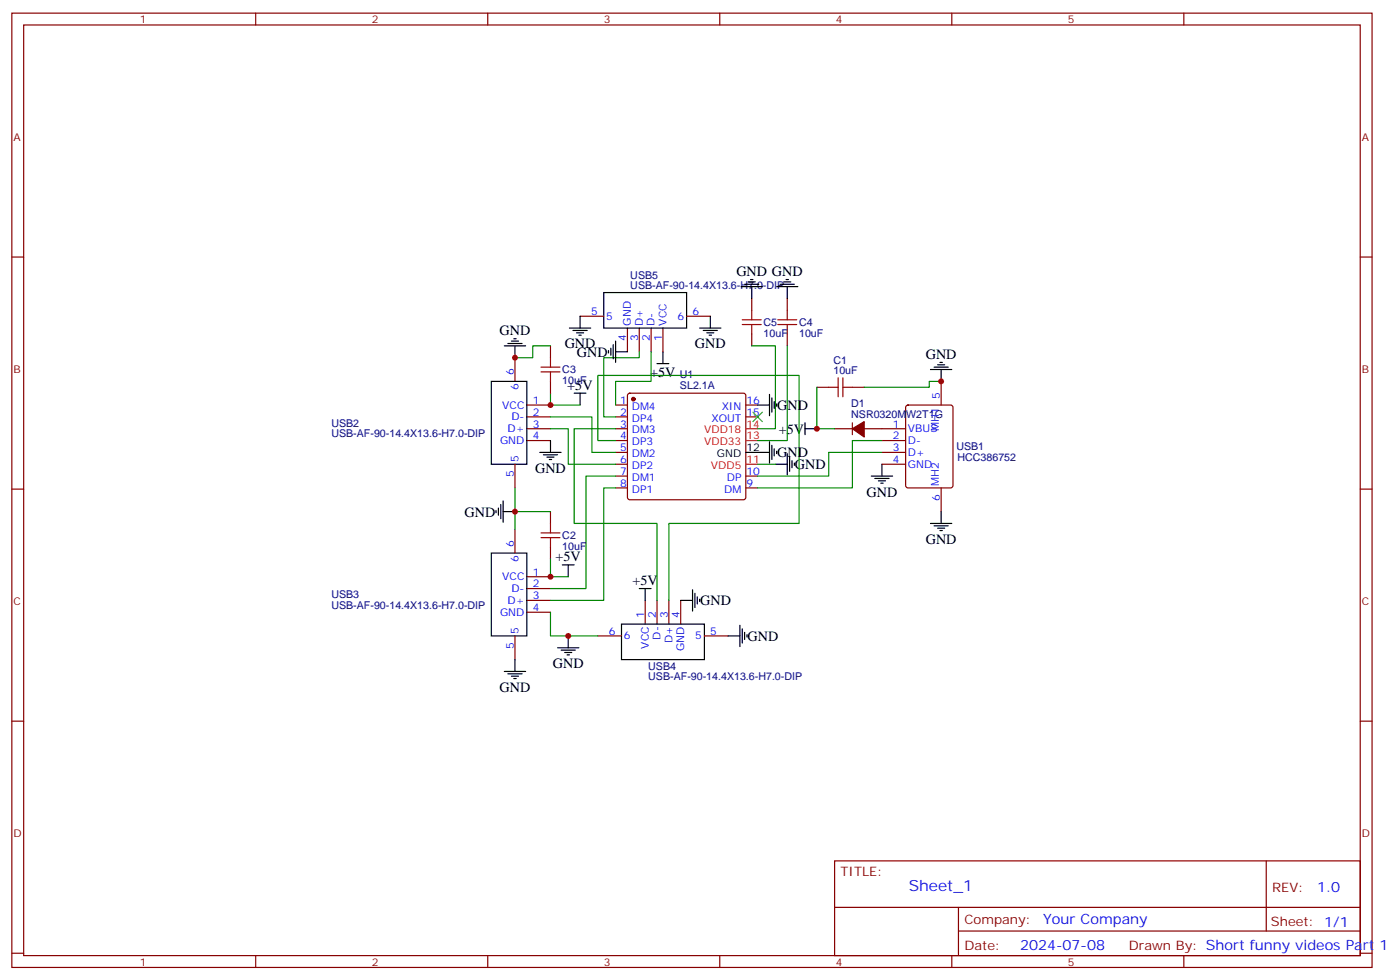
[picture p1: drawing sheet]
<svg xmlns="http://www.w3.org/2000/svg" width="417mm" height="292mm" viewBox="0 0 417 292" stroke-linecap="round" stroke-linejoin="round" font-family="sans-serif">
<g fill="none" stroke="#870000" stroke-width=".35">
<path d="M3.5 3.9h405.4v284.4h-405.4zM7.1 7.4h398.2v277.3h-398.2zM76.2 3.9v3.5M145.3 3.9v3.5M214.5 3.9v3.5M283.6 3.9v3.5M352.8 3.9v3.5M3.5 76.6h3.6M405.3 76.6h3.6M172.9 94.2h7M187 97.8v7M190.5 97.8v7"/>
<path d="M194 97.8v7M197.6 97.8v7M204.6 94.2h7.1M224 88.9v3.6M224 99.5v3.5M234.6 88.9v3.6M234.6 99.5v3.5M153.5 106.6v7M164 103v3.6M164 113.6v3.6M187.2 117.4l.5-.2h33.8l.5 .2 .2 .5v30.3l-.2 .5-.5 .2h-33.8l-.5-.2-.2-.5v-30.3zM243.4 115.4h3.5"/>
<path d="M254 115.4h3.5M280.5 113.6v7.1M153.5 138.3v7.1M157 131.3h7M157 127.7h7M157 120.7h7M157 124.2h7M183.4 138.3h3.6M183.4 134.8h3.6M183.4 131.3h3.6M183.4 127.7h3.6M183.4 120.7h3.6"/>
<path d="M183.4 124.2h3.6M222.2 120.7h3.6M222.2 124.2h3.6M248.7 127.7h5.3M254 126v3.5M257.5 127.7h12.4M262.8 138.3h7.1M262.8 134.8h7.1M262.8 131.3h7.1M270.1 120.9l.5-.2h12.7l.6 .4 .1 23.6-.5 .6-12.9 .1-.7-.5v-23.5zM3.5 145.7h3.6M153.5 157.7v7.1"/>
<path d="M164 152.4v3.6M183.4 141.9h3.6M183.4 145.4h3.6M222.2 141.9h3.6M222.2 145.4h3.6M280.5 145.4v7M405.3 145.7h3.6M157 171.8h7M157 175.4h7M157 178.9h7M164 163v3.5M192.3 178.9v7"/>
<path d="M195.8 178.9v7M199.3 178.9v7M202.8 178.9v7M153.5 189.5v7M157 182.4h7M178.2 189.5h7M209.9 189.5h7.1M3.5 214.9h3.6M405.3 214.9h3.6M248.7 256.5h156.6v28.2h-156.6zM377.3 256.5v20.9M248.7 270.4h156.5"/>
<path d="M285.6 277.4h119.6M285.6 270.4v14.1M3.5 284h3.6M76.2 284.7v3.6M145.3 284.7v3.6M214.5 284.7v3.6M283.6 284.7v3.6M352.8 284.7v3.6M405.3 284h3.6"/>
</g>
<g fill="none" stroke="#000" stroke-width=".35">
<path d="M169.7 97.8h6.3M170.7 98.5h4.3M171.8 99.2h2.1M172.5 99.9h.7M172.9 94.2v3.6M179.9 87.2h24.7v10.6h-24.7zM208.5 97.8h6.3M209.5 98.5h4.3M210.6 99.2h2.1M211.3 99.9h.7M211.7 94.2v3.6M220.8 85.4h6.4"/>
<path d="M221.9 84.7h4.2M223 84h2.1M223.7 83.3h.7M224 85.4v3.5M231.4 85.4h6.4M232.5 84.7h4.2M233.5 84h2.2M234.2 83.3h.7M234.6 85.4v3.5M146.4 113.6h10.6v24.7h-10.6zM150.3 103h6.3M151.3 102.3h4.3"/>
<path d="M152.4 101.6h2.1M153.1 100.9h.7M153.5 103v3.6M171.1 117.2h3.5M172.9 117.2v3.5M181.3 104.5v.7M182 103.8v2.1M182.7 102.7v4.2M183.4 104.8h3.6M183.4 101.6v6.4M195.8 108.3h3.5M197.6 104.8v3.5"/>
<path d="M229.3 117.5v6.4M230 118.6v4.2M230.7 119.6v2.1M277.3 110.1h6.3M278.3 109.4h4.3M279.4 108.7h2.1M280.1 108h.7M280.5 110.1v3.5M160.9 134.8h6.3M161.9 135.5h4.3M163 136.2h2.1M163.7 136.9h.7"/>
<path d="M164 131.3v3.5M222.2 134.8h7.1M225.8 120.7h3.5M229.3 131.6v6.4M230 132.7v4.2M230.7 133.7v2.2M231.1 138.3h3.5M231.4 120.3v.7M231.4 134.4v.7M234.6 135.1v6.4M235.3 136.2v4.2M236 137.3v2.1"/>
<path d="M236.7 138v.7M239.9 127.7h3.5M239.9 126v3.5M262.8 138.3v3.6M147.8 152.1v.7M148.5 151.4v2.1M149.2 150.3v4.3M149.9 152.4h3.6M149.9 149.3v6.3M259.6 141.9h6.4M260.7 142.6h4.2M261.8 143.3h2.1"/>
<path d="M262.5 144h.7M277.3 156h6.3M278.3 156.7h4.3M279.4 157.4h2.1M280.1 158.1h.7M280.5 152.4v3.6M146.4 164.8h10.6v24.7h-10.6zM167.6 168.3h3.5M169.3 168.3v3.5M190.5 175.4h3.5M192.3 175.4v3.5M202.8 178.9h3.6"/>
<path d="M206.4 175.7v6.4M207.1 176.8v4.2M207.8 177.8v2.2M208.5 178.5v.7M153.5 196.5v3.6M166.2 193h6.3M167.2 193.7h4.2M168.3 194.4h2.1M169 195.1h.7M169.3 189.5v3.5M185.2 185.9h24.7v10.6h-24.7zM217 189.5h3.5"/>
<path d="M220.5 186.3v6.4M221.2 187.4v4.2M221.9 188.4v2.1M222.6 189.1v.7M150.3 200.1h6.3M151.3 200.8h4.3M152.4 201.5h2.1M153.1 202.2h.7"/>
</g>
<g fill="#870000" stroke="#870000" stroke-width=".35">
<path d="M254 127.7l3.5-2.1v4.6z"/>
<circle cx="188.7" cy="118.9" r=".53"/>
</g>
<path d="M222.2 138.3h3.6M222.2 131.3h3.6M222.2 127.7h3.6" fill="none" stroke="#f00" stroke-width=".35"/>
<g fill="none" stroke="#008700" stroke-width=".35">
<path d="M164 117.2v3.5h8.9M164 103h-5.3v3.6h-5.2M190.5 104.8v1.8h-10.6v17.6h3.5M194 104.8v8.8h-10.6v7.1M224 103h7.1v24.7h-5.3M234.6 103v28.3h-8.8M243.4 115.4v12.3h5.3M280.5 113.6h-3.6v1.8h-19.4M164 127.7h5.3v10.6h14.1M164 124.2h12.4v10.6h7M183.4 127.7h-12.3v28.3h24.7v22.9M183.4 131.3h-5.2v-19.4h59.9v44.1h-38.8v22.9"/>
<path d="M225.8 138.3h5.3M262.8 134.8h-15.9v7.1h-21.1M262.8 131.3h-8.8v14.1h-28.2M153.5 145.4v12.3M153.5 152.4h10.5M183.4 141.9h-8.8v33.5h-10.6M183.4 145.4h-3.5v33.5h-15.9M164 166.5v5.3h5.3M164 182.4v7.1h14.2"/>
</g>
<g fill="none" stroke="#a10000" stroke-width=".35">
<path d="M221.2 96.7h5.6M221.2 95.3h5.6M224 92.5v2.8M224 96.7v2.8M231.8 96.7h5.6M231.8 95.3h5.6M234.6 92.5v2.8M234.6 96.7v2.8M161.2 110.8h5.7M161.2 109.4h5.7M164 106.6v2.8M164 110.8v2.8"/>
<path d="M246.9 115.4h2.9M249.8 112.6v5.6M251.2 115.4h2.8M251.2 112.6v5.6M161.2 158.8h5.7M164 156v2.8M161.2 160.2h5.7M164 160.2v2.8"/>
</g>
<path d="M224.4 122.8l2.8 2.8M227.2 122.8l-2.8 2.8" fill="none" stroke="#3c3" stroke-width=".35"/>
<g fill="#c00">
<circle cx="153.5" cy="152.4" r=".88"/>
<circle cx="243.4" cy="127.7" r=".88"/>
<circle cx="280.5" cy="113.6" r=".88"/>
<circle cx="153.5" cy="106.6" r=".88"/>
<circle cx="169.3" cy="189.5" r=".88"/>
<circle cx="164" cy="171.8" r=".88"/>
<circle cx="164" cy="120.7" r=".88"/>
</g>
<text font-size="4.6" fill="#00f" x="270.8" y="265.5">Sheet_1</text>
<g font-size="4.2">
<text x="219.4" y="82.1">GND GND</text>
<text x="148.9" y="99.9">GND</text>
<text x="168.3" y="103.8">GND</text>
<text x="171.9" y="106.2">GND</text>
<text x="207.1" y="103.8">GND</text>
<text x="275.9" y="107">GND</text>
<text x="193.8" y="112.2">+5V</text>
<text x="169.1" y="116.1">+5V</text>
<text x="231.6" y="122.1">GND</text>
<text x="232.1" y="129.2">+5V</text>
<text x="231.6" y="136.2">GND</text>
<text x="159.5" y="140.9">GND</text>
<text x="236.9" y="139.8">GND</text>
<text x="258.2" y="148">GND</text>
<text x="138.5" y="153.9">GND</text>
<text x="165.5" y="167.3">+5V</text>
<text x="275.9" y="162.1">GND</text>
<text x="188.5" y="174.3">+5V</text>
<text x="208.7" y="180.4">GND</text>
<text x="222.8" y="190.9">GND</text>
<text x="164.7" y="199.1">GND</text>
<text x="148.9" y="206.2">GND</text>
</g>
<g font-size="4.2" fill="#00f">
<text x="392.5" y="265.8">1.0</text>
<text x="310.9" y="275.3">Your Company</text>
<text x="304" y="283.1">2024-07-08</text>
</g>
<g font-size="3.9" fill="#800">
<text x="250.5" y="261.1">TITLE:</text>
<text x="379.1" y="265.8">REV:</text>
<text x="287.4" y="275.3">Company:</text>
<text x="378.7" y="275.9">Sheet: 1/1</text>
<text x="287.4" y="283">Date:</text>
<text x="336.4" y="283.1">Drawn By: Short funny videos Part 1</text>
</g>
<g font-size="3.2" fill="#800">
<text x="41.6" y="6.9">1</text>
<text x="110.8" y="6.9">2</text>
<text x="179.9" y="6.9">3</text>
<text x="249.1" y="6.9">4</text>
<text x="318.2" y="6.9">5</text>
<text x="4.1" y="42">A</text>
<text x="405.9" y="42">A</text>
<text x="4.1" y="111.2">B</text>
<text x="405.9" y="111.2">B</text>
<text x="4.1" y="180.3">C</text>
<text x="405.9" y="180.3">C</text>
<text x="4.1" y="249.4">D</text>
<text x="405.9" y="249.4">D</text>
<text x="41.6" y="287.7">1</text>
<text x="110.8" y="287.7">2</text>
<text x="179.9" y="287.7">3</text>
<text x="249.1" y="287.7">4</text>
<text x="318.2" y="287.7">5</text>
</g>
<g font-size="3.2" fill="#000080">
<text x="187.8" y="83.1">USB5</text>
<text x="187.8" y="86.1">USB-AF-90-14.4X13.6-H7.0-DIP</text>
<text x="227.5" y="100.3">10uF</text>
<text x="227.5" y="97.1">C5</text>
<text x="238.1" y="100.3">10uF</text>
<text x="238.1" y="97.1">C4</text>
<text x="167.6" y="111.2">C3</text>
<text x="202.6" y="112.7">U1</text>
<text x="248.4" y="111.5">10uF</text>
<text x="248.4" y="108.3">C1</text>
<text x="167.6" y="114.4">10uF</text>
<text x="202.6" y="115.9">SL2.1A</text>
<text x="253.7" y="124.6">NSR0320MW2T1G</text>
<text x="253.7" y="121.4">D1</text>
<text x="98.8" y="130.3">USB-AF-90-14.4X13.6-H7.0-DIP</text>
<text x="98.8" y="127.1">USB2</text>
<text x="285" y="134.2">USB1</text>
<text x="285.3" y="137.3">HCC386752</text>
<text x="167.6" y="160.6">C2</text>
<text x="167.6" y="163.8">10uF</text>
<text x="98.8" y="178.3">USB3</text>
<text x="98.8" y="181.5">USB-AF-90-14.4X13.6-H7.0-DIP</text>
<text x="193.2" y="202.7">USB-AF-90-14.4X13.6-H7.0-DIP</text>
<text x="193.2" y="199.6">USB4</text>
</g>
<g font-size="3.2" fill="#00f">
<text x="176.1" y="93.9">5</text>
<text x="180.6" y="95.3">5</text>
<text x="201.9" y="95.3">6</text>
<text x="206.4" y="93.9">6</text>
<text x="186.6" y="101.5" transform="rotate(-90 186.6 101.5)">4</text>
<text x="188" y="97" transform="rotate(-90 188 97)">GND</text>
<text x="190.1" y="101.5" transform="rotate(-90 190.1 101.5)">3</text>
<text x="191.6" y="97" transform="rotate(-90 191.6 97)">D+</text>
<text x="193.7" y="101.5" transform="rotate(-90 193.7 101.5)">2</text>
<text x="195.1" y="97" transform="rotate(-90 195.1 97)">D-</text>
<text x="197.2" y="101.5" transform="rotate(-90 197.2 101.5)">1</text>
<text x="198.6" y="97" transform="rotate(-90 198.6 97)">VCC</text>
<text x="153.1" y="111.9" transform="rotate(-90 153.1 111.9)">6</text>
<text x="154.5" y="116.3" transform="rotate(-90 154.5 116.3)">6</text>
<text x="280.1" y="118.9" transform="rotate(-90 280.1 118.9)">5</text>
<text x="149.7" y="121.7">VCC</text>
<text x="152.4" y="125.3">D-</text>
<text x="158.7" y="120.3">1</text>
<text x="158.7" y="123.9">2</text>
<text x="184.8" y="120.3">1</text>
<text x="184.8" y="123.9">2</text>
<text x="188.3" y="122.1">DM4</text>
<text x="188.3" y="125.6">DP4</text>
<text x="212" y="125.6">XOUT</text>
<text x="215.1" y="122.1">XIN</text>
<text x="222.4" y="123.9">15</text>
<text x="222.4" y="120.3">16</text>
<text x="151.2" y="128.8">D+</text>
<text x="158.7" y="127.4">3</text>
<text x="158.7" y="130.9">4</text>
<text x="184.8" y="127.4">3</text>
<text x="184.8" y="130.9">4</text>
<text x="188.3" y="129.2">DM3</text>
<text x="266.1" y="130.9">2</text>
<text x="266.1" y="127.4">1</text>
<text x="270.6" y="128.8">VBUS</text>
<text x="279.8" y="128.5" transform="rotate(-90 279.8 128.5)">MH1</text>
<text x="149" y="132.3">GND</text>
<text x="154.5" y="137.6" transform="rotate(-90 154.5 137.6)">5</text>
<text x="184.8" y="134.4">5</text>
<text x="184.8" y="138">6</text>
<text x="188.3" y="132.7">DP3</text>
<text x="188.3" y="136.2">DM2</text>
<text x="266.1" y="138">4</text>
<text x="266.1" y="134.4">3</text>
<text x="270.6" y="135.9">D+</text>
<text x="270.6" y="132.3">D-</text>
<text x="153.1" y="142.1" transform="rotate(-90 153.1 142.1)">5</text>
<text x="184.8" y="141.5">7</text>
<text x="188.3" y="139.7">DP2</text>
<text x="188.3" y="143.3">DM1</text>
<text x="216.6" y="143.3">DP</text>
<text x="222.4" y="141.5">10</text>
<text x="270.6" y="139.4">GND</text>
<text x="184.8" y="145">8</text>
<text x="188.3" y="146.8">DP1</text>
<text x="215.8" y="146.8">DM</text>
<text x="222.4" y="145">9</text>
<text x="279.8" y="144.7" transform="rotate(-90 279.8 144.7)">MH2</text>
<text x="280.1" y="149.2" transform="rotate(-90 280.1 149.2)">6</text>
<text x="153.1" y="163" transform="rotate(-90 153.1 163)">6</text>
<text x="154.5" y="167.5" transform="rotate(-90 154.5 167.5)">6</text>
<text x="149.7" y="172.9">VCC</text>
<text x="158.7" y="171.5">1</text>
<text x="151.2" y="180">D+</text>
<text x="152.4" y="176.4">D-</text>
<text x="158.7" y="175">2</text>
<text x="158.7" y="178.5">3</text>
<text x="149" y="183.5">GND</text>
<text x="158.7" y="182.1">4</text>
<text x="191.9" y="184.2" transform="rotate(-90 191.9 184.2)">1</text>
<text x="195.4" y="184.2" transform="rotate(-90 195.4 184.2)">2</text>
<text x="199" y="184.2" transform="rotate(-90 199 184.2)">3</text>
<text x="202.5" y="184.2" transform="rotate(-90 202.5 184.2)">4</text>
<text x="154.5" y="188.8" transform="rotate(-90 154.5 188.8)">5</text>
<text x="181.4" y="189.1">6</text>
<text x="185.9" y="190.5">6</text>
<text x="196.8" y="190.5" transform="rotate(-90 196.8 190.5)">D-</text>
<text x="200.4" y="191.7" transform="rotate(-90 200.4 191.7)">D+</text>
<text x="207.2" y="190.5">5</text>
<text x="211.7" y="189.1">5</text>
<text x="153.1" y="193.3" transform="rotate(-90 153.1 193.3)">5</text>
<text x="193.3" y="193.3" transform="rotate(-90 193.3 193.3)">VCC</text>
<text x="203.9" y="193.9" transform="rotate(-90 203.9 193.9)">GND</text>
</g>
<g font-size="3.2" fill="#f00">
<text x="209.9" y="129.2">VDD18</text>
<text x="222.4" y="130.9">13</text>
<text x="222.4" y="127.4">14</text>
<text x="209.9" y="132.7">VDD33</text>
<text x="222.4" y="138">11</text>
<text x="211.9" y="139.7">VDD5</text>
</g>
<g font-size="3.2">
<text x="213.7" y="136.2">GND</text>
<text x="222.4" y="134.4">12</text>
</g>
</svg>
